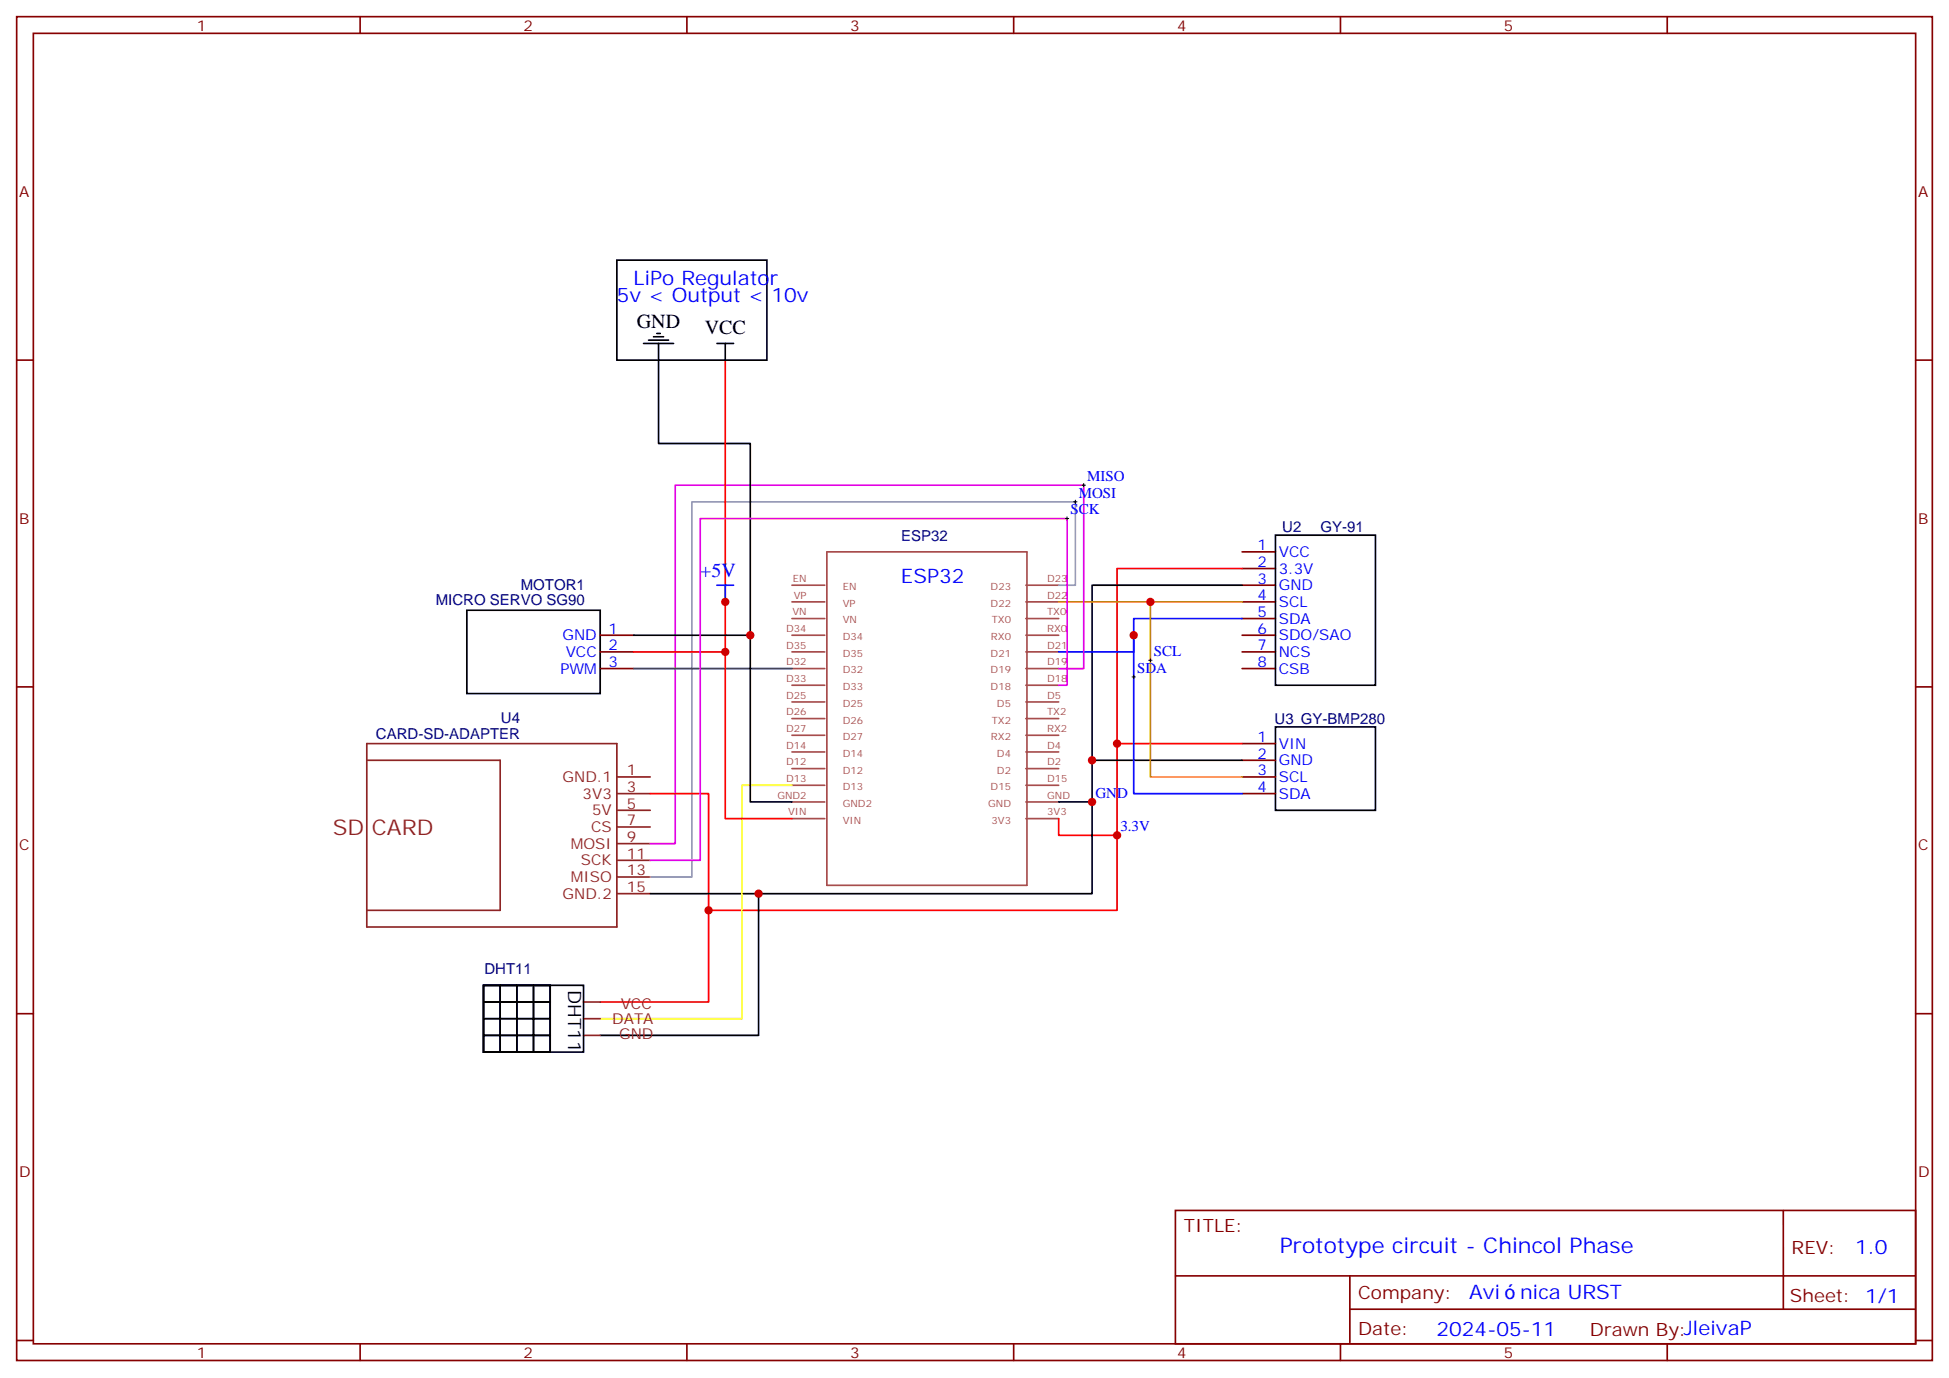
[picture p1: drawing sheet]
<svg xmlns="http://www.w3.org/2000/svg" width="412mm" height="292mm" viewBox="0 0 412 292" stroke-linecap="round" stroke-linejoin="round" font-family="sans-serif">
<g fill="none" stroke="#870000" stroke-width=".35">
<path d="M3.5 3.5h405.4v284.4h-405.4zM7.1 7.1h398.2v277.2h-398.2zM76.2 3.5v3.6M145.3 3.5v3.6M214.5 3.5v3.6M283.6 3.5v3.6M352.8 3.5v3.6M3.5 76.2h3.6M405.3 76.2h3.6M262.8 116.8h7.1M127 134.4h7.1M127 137.9h7.1"/>
<path d="M262.8 120.3h7.1M262.8 123.8h7.1M262.8 127.4h7.1M262.8 130.9h7.1M262.8 134.4h7.1M262.8 137.9h7.1M3.5 145.3h3.6M127 141.5h7.1M262.8 141.5h7.1M262.8 157.3h7.1M405.3 145.3h3.6M262.8 160.9h7.1"/>
<path d="M262.8 164.4h7.1M262.8 167.9h7.1M3.5 214.5h3.6M405.3 214.5h3.6M248.7 256.1h156.6v28.2h-156.6zM377.3 256.1v20.9M248.7 270h156.5M285.6 277h119.6M285.6 270v14.1M3.5 283.6h3.6M76.2 284.3v3.6M145.3 284.3v3.6"/>
<path d="M214.5 284.3v3.6M283.6 284.3v3.6M352.8 284.3v3.6M405.3 283.6h3.6"/>
</g>
<g fill="none" stroke="#000" stroke-width=".35">
<path d="M130.5 55h31.8v21.2h-31.8zM136.2 72.7h6.3M137.2 72h4.3M138.3 71.3h2.1M139 70.6h.7M139.3 72.7v21.1h19.4v75.9h8.9M151.7 72.7h3.5M153.5 72.7v3.5M269.9 113.2h21.1v31.8h-21.1zM98.8 129.1h28.2v17.7h-28.2zM134.1 134.4h24.6M262.8 123.8h-31.7v45.9h-7.1"/>
<path d="M269.9 153.8h21.1v17.6h-21.1zM231.1 169.7v19.4h-93.5M231.1 160.9h31.7M160.5 189.1v30h-33.5M102.3 208.5h21.2v14.1h-21.2zM102.3 208.5h14.1v14.1h-14.1zM102.3 208.5h3.5v3.5h-3.5zM102.3 212h3.5v3.5h-3.5zM102.3 215.5h3.5v3.6h-3.5zM102.3 219.1h3.5v3.5h-3.5zM105.8 208.5h3.6v3.5h-3.6zM105.8 212h3.6v3.5h-3.6z"/>
<path d="M105.8 215.5h3.6v3.6h-3.6zM105.8 219.1h3.6v3.5h-3.6zM109.4 208.5h3.5v3.5h-3.5zM109.4 212h3.5v3.5h-3.5zM109.4 215.5h3.5v3.6h-3.5zM109.4 219.1h3.5v3.5h-3.5zM112.9 208.5h3.5v3.5h-3.5zM112.9 212h3.5v3.5h-3.5zM112.9 215.5h3.5v3.6h-3.5zM112.9 219.1h3.5v3.5h-3.5z"/>
</g>
<g fill="none" stroke="#8c2424" stroke-width=".35">
<path d="M77.6 157.3h52.9v38.8h-52.9zM77.6 160.9h28.2v31.7h-28.2M130.5 164.4h7.1M130.5 167.9h7.1M130.5 171.4h7.1M130.5 175h7.1M130.5 178.5h7.1M130.5 182h7.1M130.5 185.6h7.1M130.5 189.1h7.1M123.5 212h3.5M123.5 215.5h3.5"/>
<path d="M123.5 219.1h3.5"/>
</g>
<g fill="none" stroke="#a64a4a" stroke-width=".35">
<path d="M175 116.8h42.3v70.5h-42.3zM167.6 137.9h6.9M167.6 134.4h6.9M167.6 130.9h6.9M167.6 127.4h6.9M167.6 123.8h6.9M217.1 137.9h6.9M217.1 134.4h6.9M217.1 130.9h6.9M217.1 127.4h6.9M217.1 123.8h6.9M167.6 159.1h6.9"/>
<path d="M167.6 155.6h6.9M167.6 152h6.9M167.6 148.5h6.9M167.6 145h6.9M167.6 141.5h6.9M217.1 159.1h6.9M217.1 155.6h6.9M217.1 152h6.9M217.1 148.5h6.9M217.1 145h6.9M217.1 141.5h6.9M167.6 173.2h6.9"/>
<path d="M167.6 169.7h6.9M167.6 166.2h6.9M167.6 162.6h6.9M217.1 173.2h6.9M217.1 169.7h6.9M217.1 166.2h6.9M217.1 162.6h6.9"/>
</g>
<path d="M153.5 76.2v97h14.1M134.1 137.9h19.4M262.8 120.3h-26.4v56.4h-12.4v-3.5M236.4 157.3h26.4M137.6 167.9h12.3v24.7h86.5v-15.9M149.9 192.6v19.4h-22.9" fill="none" stroke="#f00" stroke-width=".35"/>
<path d="M151.7 123.8h3.5M153.5 123.8v3.6M239.9 134.4v33.5h22.9M262.8 130.9h-22.9v7h-15.9" fill="none" stroke="#00f" stroke-width=".35"/>
<path d="M224 127.4h38.8M243.4 127.4v37h19.4" fill="none" stroke="#f90" stroke-width=".35"/>
<path d="M224 141.5h5.3v-38.8h-86.4v75.8h-5.3" fill="none" stroke="#c0c" stroke-width=".35"/>
<g fill="none" stroke="#000" stroke-width=".21">
<path d="M225.4 109.7h.7M225.8 109.4v.7M227.2 106.2h.7M227.5 105.8v.7M229 102.7h.7M229.3 102.3v.7M243.1 139.7h.7M243.4 139.3v.8M239.5 143.2h.7M239.9 142.9v.7M230.7 169.7h.7M231.1 169.3v.7"/>
<path d="M236 176.7h.7M236.4 176.4v.7"/>
</g>
<path d="M224 123.8h3.5v-17.6h-81.1v79.4h-8.8" fill="none" stroke="#999" stroke-width=".35"/>
<path d="M134.1 141.5h33.5" fill="none" stroke="#008700" stroke-width=".35"/>
<path d="M167.6 166.2h-10.6v49.3h-30" fill="none" stroke="#ff0" stroke-width=".35"/>
<path d="M224 145h1.8v-35.3h-77.6v72.3h-10.6" fill="none" stroke="#f0f" stroke-width=".35"/>
<g fill="#c00">
<circle cx="236.4" cy="157.3" r=".88"/>
<circle cx="239.9" cy="134.4" r=".88"/>
<circle cx="243.4" cy="127.4" r=".88"/>
<circle cx="231.1" cy="160.9" r=".88"/>
<circle cx="149.9" cy="192.6" r=".88"/>
<circle cx="158.8" cy="134.4" r=".88"/>
<circle cx="153.5" cy="137.9" r=".88"/>
<circle cx="231.1" cy="169.7" r=".88"/>
<circle cx="153.5" cy="127.4" r=".88"/>
<circle cx="236.4" cy="176.7" r=".88"/>
<circle cx="160.5" cy="189.1" r=".88"/>
</g>
<text font-size="4.6" fill="#8d2323" x="70.4" y="176.7">SD CARD</text>
<text font-size="4.6" fill="#00f" x="270.8" y="265.1">Prototype circuit - Chincol Phase</text>
<g font-size="4.2" fill="#00f">
<text x="130.5" y="63.9">5v &lt; Output &lt; 10v</text>
<text x="134.1" y="60.3">LiPo Regulator</text>
<text x="148.2" y="122.1">+5V</text>
<text x="190.6" y="123.4">ESP32</text>
<text x="392.5" y="265.4">1.0</text>
<text x="310.9" y="274.9">Avi</text>
<text x="321.7" y="274.9">nica URST</text>
<text x="304" y="282.7">2024-05-11</text>
</g>
<g font-size="4.2">
<text x="134.8" y="69.5">GND</text>
<text x="149.1" y="70.6">VCC</text>
</g>
<text font-size="3.9" x="120.2" y="209.4" transform="rotate(90 120.2 209.4)">DHT11</text>
<g font-size="3.9" fill="#800">
<text x="250.5" y="260.7">TITLE:</text>
<text x="379.1" y="265.4">REV:</text>
<text x="287.4" y="274.9">Company:</text>
<text x="378.7" y="275.5">Sheet: 1/1</text>
<text x="287.4" y="282.6">Date:</text>
<text x="336.4" y="282.7">Drawn By:JleivaP</text>
</g>
<g font-size="3.2" fill="#800">
<text x="41.6" y="6.5">1</text>
<text x="110.8" y="6.5">2</text>
<text x="179.9" y="6.5">3</text>
<text x="249.1" y="6.5">4</text>
<text x="318.2" y="6.5">5</text>
<text x="4.1" y="41.6">A</text>
<text x="405.9" y="41.6">A</text>
<text x="4.1" y="110.8">B</text>
<text x="405.9" y="110.8">B</text>
<text x="4.1" y="179.9">C</text>
<text x="405.9" y="179.9">C</text>
<text x="4.1" y="249.1">D</text>
<text x="405.9" y="249.1">D</text>
<text x="41.6" y="287.3">1</text>
<text x="110.8" y="287.3">2</text>
<text x="179.9" y="287.3">3</text>
<text x="249.1" y="287.3">4</text>
<text x="318.2" y="287.3">5</text>
</g>
<g font-size="3.2" fill="#00f">
<text x="230" y="101.8">MISO</text>
<text x="228.2" y="105.3">MOSI</text>
<text x="226.5" y="108.8">SCK</text>
<text x="266.1" y="116.4">1</text>
<text x="266.1" y="119.9">2</text>
<text x="270.6" y="117.8">VCC</text>
<text x="266.1" y="123.5">3</text>
<text x="270.6" y="121.4">3.3V</text>
<text x="270.6" y="124.9">GND</text>
<text x="266.1" y="127">4</text>
<text x="266.1" y="130.5">5</text>
<text x="270.6" y="128.4">SCL</text>
<text x="270.6" y="131.9">SDA</text>
<text x="119" y="135.5">GND</text>
<text x="128.8" y="134.1">1</text>
<text x="128.8" y="137.6">2</text>
<text x="266.1" y="134.1">6</text>
<text x="266.1" y="137.6">7</text>
<text x="270.6" y="135.5">SDO/SAO</text>
<text x="118.6" y="142.5">PWM</text>
<text x="119.7" y="139">VCC</text>
<text x="128.8" y="141.1">3</text>
<text x="240.6" y="142.3">SDA</text>
<text x="244.1" y="138.8">SCL</text>
<text x="266.1" y="141.1">8</text>
<text x="270.6" y="139">NCS</text>
<text x="270.6" y="142.5">CSB</text>
<text x="266.1" y="157">1</text>
<text x="266.1" y="160.5">2</text>
<text x="270.6" y="158.4">VIN</text>
<text x="270.6" y="161.9">GND</text>
<text x="266.1" y="164">3</text>
<text x="266.1" y="167.6">4</text>
<text x="270.6" y="165.5">SCL</text>
<text x="231.8" y="168.8">GND</text>
<text x="270.6" y="169">SDA</text>
<text x="237.1" y="175.9">3.3V</text>
</g>
<g font-size="3.2" fill="#000080">
<text x="271.3" y="112.6">U2</text>
<text x="279.4" y="112.6">GY-91</text>
<text x="190.7" y="114.4">ESP32</text>
<text x="110.2" y="124.8">MOTOR1</text>
<text x="92.2" y="128.1">MICRO SERVO SG90</text>
<text x="106" y="153.1">U4</text>
<text x="269.7" y="153.2">U3 GY-BMP280</text>
<text x="79.5" y="156.3">CARD-SD-ADAPTER</text>
<text x="102.5" y="206.1">DHT11</text>
</g>
<g font-size="3.2" fill="#8d2323">
<text x="119" y="165.5">GND.1</text>
<text x="132.6" y="164">1</text>
<text x="132.6" y="167.6">3</text>
<text x="123.3" y="169">3V3</text>
<text x="125.3" y="172.5">5V</text>
<text x="132.6" y="171.1">5</text>
<text x="120.8" y="179.6">MOSI</text>
<text x="125.1" y="176">CS</text>
<text x="132.6" y="174.6">7</text>
<text x="132.6" y="178.2">9</text>
<text x="122.9" y="183.1">SCK</text>
<text x="132.6" y="181.7">11</text>
<text x="132.6" y="185.2">13</text>
<text x="119" y="190.1">GND.2</text>
<text x="120.8" y="186.6">MISO</text>
<text x="132.6" y="188.7">15</text>
<text x="131.3" y="213.4">VCC</text>
<text x="129.6" y="216.6">DATA</text>
<text x="131" y="219.8">GND</text>
</g>
<g font-size="2.1" fill="#a54b4b">
<text x="167.8" y="123.1">EN</text>
<text x="178.3" y="124.9">EN</text>
<text x="209.6" y="124.9">D23</text>
<text x="221.6" y="123.1">D23</text>
<text x="167.7" y="130.2">VN</text>
<text x="168" y="126.7">VP</text>
<text x="178.3" y="131.9">VN</text>
<text x="178.3" y="128.4">VP</text>
<text x="209.6" y="128.4">D22</text>
<text x="209.8" y="131.9">TX0</text>
<text x="221.6" y="130.2">TX0</text>
<text x="221.6" y="126.7">D22</text>
<text x="166.4" y="137.2">D35</text>
<text x="166.4" y="133.7">D34</text>
<text x="178.3" y="135.4">D34</text>
<text x="209.7" y="135.4">RX0</text>
<text x="221.6" y="137.2">D21</text>
<text x="221.6" y="133.7">RX0</text>
<text x="166.4" y="140.8">D32</text>
<text x="178.3" y="142.5">D32</text>
<text x="178.3" y="139">D35</text>
<text x="209.6" y="142.5">D19</text>
<text x="209.6" y="139">D21</text>
<text x="221.6" y="140.8">D19</text>
<text x="166.4" y="147.8">D25</text>
<text x="166.4" y="144.3">D33</text>
<text x="178.3" y="149.6">D25</text>
<text x="178.3" y="146">D33</text>
<text x="209.6" y="146">D18</text>
<text x="211" y="149.6">D5</text>
<text x="221.6" y="147.8">D5</text>
<text x="221.6" y="144.3">D18</text>
<text x="166.4" y="154.9">D27</text>
<text x="166.4" y="151.4">D26</text>
<text x="178.3" y="153.1">D26</text>
<text x="209.8" y="153.1">TX2</text>
<text x="221.6" y="154.9">RX2</text>
<text x="221.6" y="151.4">TX2</text>
<text x="166.4" y="161.9">D12</text>
<text x="166.4" y="158.4">D14</text>
<text x="178.3" y="160.1">D14</text>
<text x="178.3" y="156.6">D27</text>
<text x="209.7" y="156.6">RX2</text>
<text x="211" y="160.1">D4</text>
<text x="221.6" y="161.9">D2</text>
<text x="221.6" y="158.4">D4</text>
<text x="166.4" y="165.5">D13</text>
<text x="178.3" y="167.2">D13</text>
<text x="178.3" y="163.7">D12</text>
<text x="209.6" y="167.2">D15</text>
<text x="211" y="163.7">D2</text>
<text x="221.6" y="165.5">D15</text>
<text x="164.5" y="169">GND2</text>
<text x="166.8" y="172.5">VIN</text>
<text x="178.3" y="170.7">GND2</text>
<text x="209.1" y="170.7">GND</text>
<text x="221.6" y="172.5">3V3</text>
<text x="221.6" y="169">GND</text>
<text x="178.3" y="174.3">VIN</text>
<text x="209.8" y="174.3">3V3</text>
</g>
</svg>
